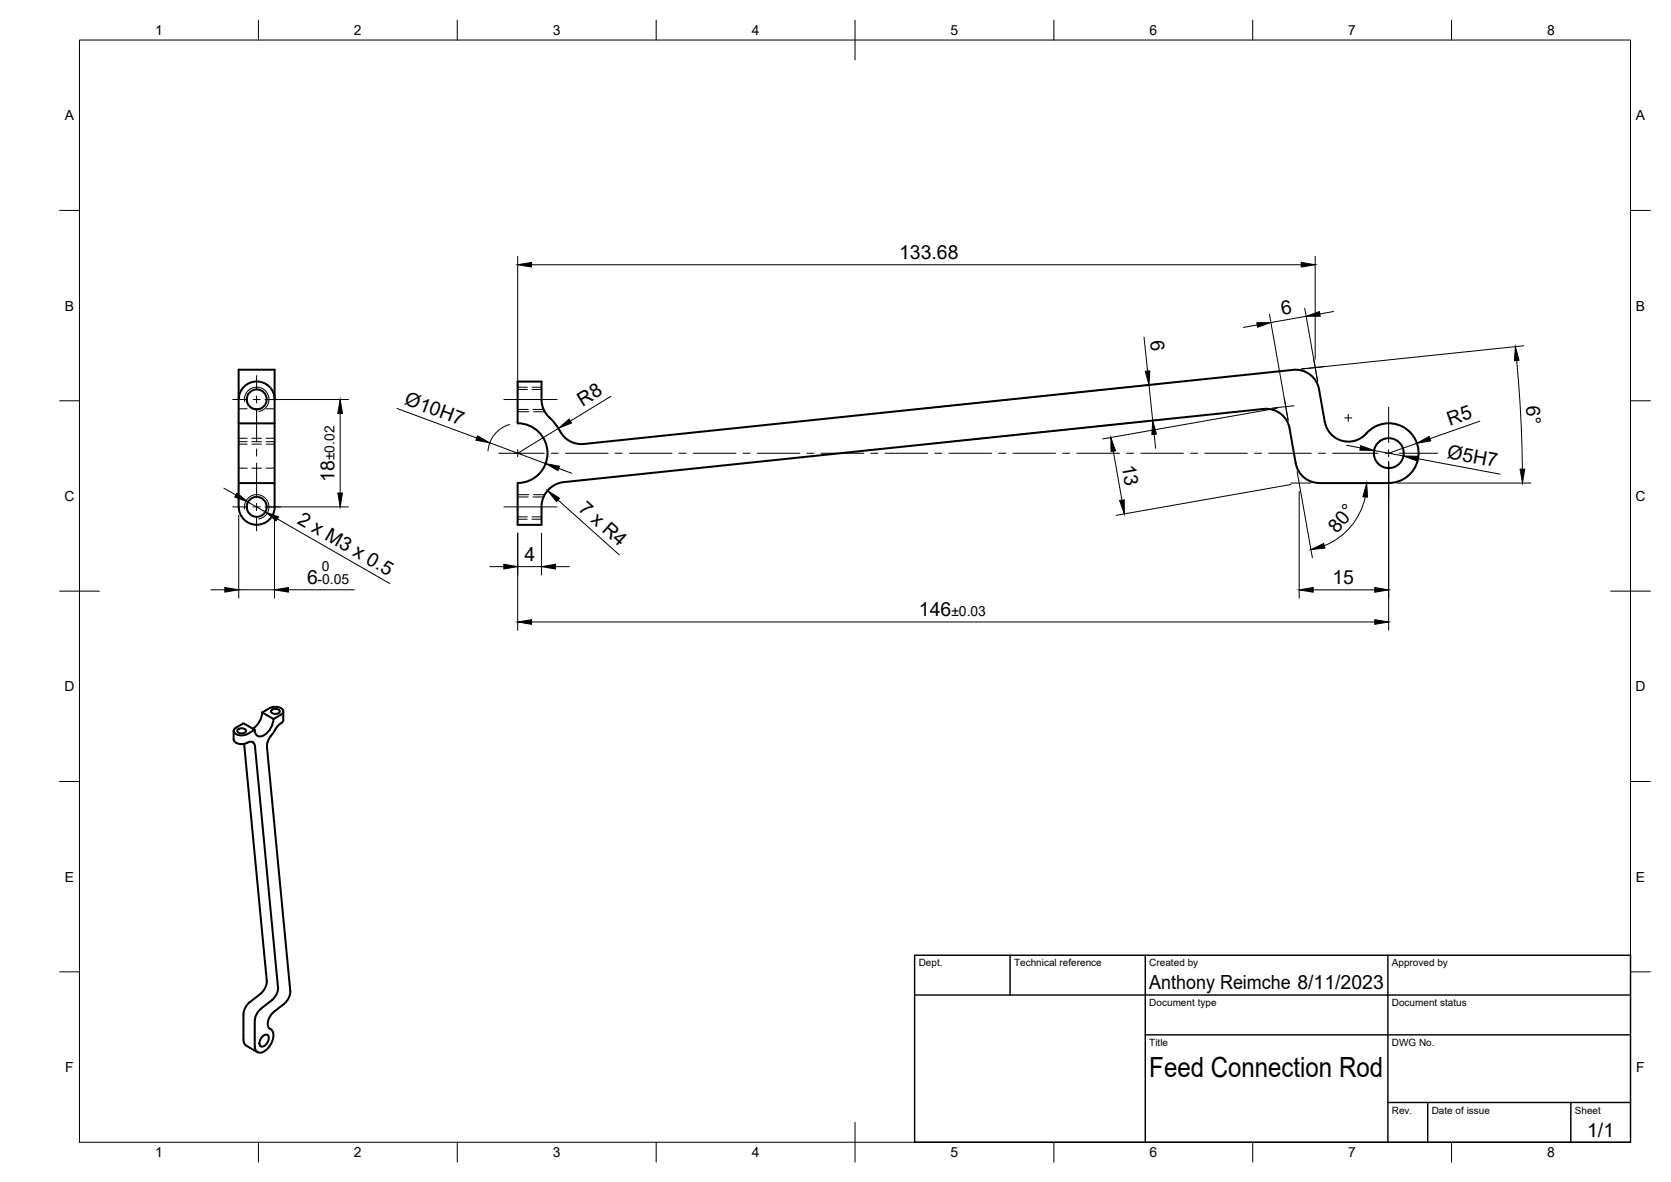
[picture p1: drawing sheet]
<svg xmlns="http://www.w3.org/2000/svg" width="420mm" height="297mm" viewBox="0 0 420 297" stroke-linecap="round" stroke-linejoin="round" font-family="sans-serif">
<!-- layer: Visible -->
<g fill="none" stroke="#000" stroke-width=".51">
<path d="M60 106.4h9M60 100.4a4.5 4.5 0 0 1 4.5-4.5 4.5 4.5 0 0 1 4.6 4.5M324.3 107.7l1.5 8.7a6 6 0 0 0 5.9 5h17.5a7.5 7.5 0 0 0 6.6-11.1 7.5 7.5 0 0 0-12.9-.8 6 6 0 0 1-9.8-3.5l-1.4-8.1a6 6 0 0 0-6.6-5l-178.3 18.7a6.4 6.4 0 0 1-6.6-4.3l-.8-1a9.6 9.6 0 0 1-3.1-4.4l-.1-1.4v-4.6h-6v10.5a7.5 7.5 0 0 1 7.5 7.5 7.5 7.5 0 0 1-7.5 7.5v10.5h6v-2.2a9.9 9.9 0 0 1 1-5.8 6.4 6.4 0 0 1 4.5-2.7M324.3 107.7a6 6 0 0 0-6.6-4.9l-176 18.4M60 127.4v-6h9v6M60 121.4v-28.5h9v28.5M60 127.4a4.5 4.5 0 0 0 4.5 4.5 4.5 4.5 0 0 0 4.6-4.5M65.9 179a5.2 5.2 0 0 1-2.3 4.1M65.9 179a5.3 5.3 0 0 1 3.3-1.4 1.63 1.63 0 0 1 2 1.3l-.5 .7-1.9 1.1M65.9 179l2.9 1.7M68.2 178.5a1.38 1.38 0 0 1 2.2 .3 1.28 1.28 0 0 1-2.3 0zM71.2 178.8v2.4l-.5 .6"/>
<path d="M58.7 183.7v2.2M58.8 185.8a2.18 2.18 0 0 0 3 1l.4-.1M59 183.1l2.2-1.3 2.9 1.6a5.2 5.2 0 0 1-3.3 1.4 1.63 1.63 0 0 1-2-1.3zM59.7 183.4a1.38 1.38 0 0 1 2.2 .3 1.28 1.28 0 0 1-2.3 0zM61.4 187l5.7 59.5M63.6 186.6h.1M63.6 186.6a1.28 1.28 0 0 0-1.4 0M63.6 186.6l.5 .9 5.8 60.6M68.8 180.7a4.7 4.7 0 0 1-3.4 4.4 1.38 1.38 0 0 1-1.3-1.7M70.6 181.8a8.1 8.1 0 0 0-2.2 2.8l-1 1.7-.3 1.3 5.9 61.4a4 4 0 0 1-1.5 3.3M70.7 181.8h-.1M62.8 251.8l-.8 .9-.7 1.7v7.3l.4 .9 3 1.8"/>
<path d="M65.5 249.7l-2.7 2.2M67.1 246.4a4.2 4.2 0 0 1-1.6 3.3M67.7 258.5l.4 .1M68.3 251.4l-3.1 2.5-.9 1.5-.2 1.2v6.3a1.5 1.5 0 0 0 .9 1.6 1.5 1.5 0 0 0 1.7-.5 4.8 4.8 0 0 0 1.9-4.8l-.6-.6M69.9 248.1a4.2 4.2 0 0 1-1.5 3.2M71.4 252.3l-2.5 2a3.4 3.4 0 0 0-1.2 4.1l.3 .2M66 260.4a.86 .86 0 0 1 1.5 0 2.16 2.16 0 0 1-1.8 2.6 1.43 1.43 0 0 1 0-2.2z"/>
<circle cx="64.5" cy="100.4" r="2.51"/>
<circle cx="349.2" cy="113.9" r="3.8"/>
<circle cx="64.5" cy="127.4" r="2.51"/>
</g>
<!-- layer: Hidden -->
<g fill="none" stroke="#000" stroke-width=".25">
<path d="M130.2 97.9h2.4M133.8 97.9h2.4M60 111.6h2.1M60 111h2.1M60 102.7h2.1M60 110.1h2.1M60 117.7h2.1M63.3 111.6h2.4M63.3 111h2.4M63.3 102.7h2.4M63.3 110.1h2.4M63.3 117.7h2.4"/>
<path d="M66.9 111.6h2.1M66.9 111h2.1M66.9 102.7h2.1M66.9 110.1h2.1M66.9 117.7h2.1M130.2 102.9h2.6M134 102.9h2.7M130.2 124.9h2.6M130.2 129.9h2.4M133.8 129.9h2.4M134 124.9h2.7"/>
</g>
<!-- layer: Hidden Narrow -->
<path d="M130.2 97.3h2.4M133.8 97.3h2.4M130.2 103.5h2.8M134.2 103.5h2.7M130.2 124.3h2.8M130.2 130.5h2.4M133.8 130.5h2.4M134.2 124.3h2.7" fill="none" stroke="#000" stroke-width=".25"/>
<!-- layer: Visible Narrow -->
<path d="M61.5 100.9a3.1 3.1 0 0 1 2.5-3.6 3.1 3.1 0 0 1 3.6 2.5 3.1 3.1 0 0 1-2.5 3.6M61.5 127.9a3.1 3.1 0 0 1 2.5-3.6 3.1 3.1 0 0 1 3.6 2.5 3.1 3.1 0 0 1-2.5 3.6" fill="none" stroke="#000" stroke-width=".25"/>
<!-- layer: BORDER -->
<g fill="none" stroke="#000" stroke-width=".25">
<path d="M20 10.1h390v276.9h-390zM65 5.1v5M115 5.1v5M165 5.1v5M215 5.1v10M265 5.1v5M315 5.1v5M365 5.1v5M15 52.9h5M410 52.9h5M15 100.7h5M410 100.7h5"/>
<path d="M15 148.6h10M405 148.6h10M15 196.4h5M410 196.4h5M15 244.2h5M410 244.2h5M65 287v5M115 287v5M165 287v5M215 282.1v9.9M265 287v5M315 287v5"/>
<path d="M365 287v5"/>
</g>
<!-- layer: TITLEBLOCK -->
<path d="M230 240.1h180v46.9h-180zM230 250h180M254 240.1v9.9M288 240.1v46.9M349 240.1v46.9M288 260.1h122M349 277.1h61M359 277.1v9.9M395 277.1v9.9" fill="none" stroke="#000" stroke-width=".36"/>
<!-- layer: Smart Centers -->
<g fill="none" stroke="#000" stroke-width=".25">
<path d="M64.5 94.4v3.3M64.5 99.5v1.8M58.5 100.4h3.3M63.6 100.4h1.8M64.5 102.8v8.2M64.5 112.8v1.8M64.5 116.4v8.3M67.2 100.4h3.3M125.4 113.9h11.4M126.7 100.4h13.4M130.2 113v1.8M138.6 113.9h1.8"/>
<path d="M142.2 113.9h10.7M154.7 113.9h1.8M158.3 113.9h10.7M170.8 113.9h1.8M174.3 113.9h10.7M186.8 113.9h1.8M190.4 113.9h10.7M202.9 113.9h1.8M206.5 113.9h10.7M219 113.9h1.8M222.5 113.9h10.8M235.1 113.9h1.7"/>
<path d="M238.6 113.9h10.7M251.1 113.9h1.8M254.7 113.9h10.7M267.2 113.9h1.8M270.8 113.9h10.7M283.3 113.9h1.8M286.9 113.9h10.7M299.3 113.9h1.8M302.9 113.9h10.7M315.4 113.9h1.8M319 113.9h10.7M331.5 113.9h1.8"/>
<path d="M335.1 113.9h11.4M338.1 105h1.8M339 104.1v1.8M348.3 113.9h1.8M349.2 102.3v8.9M349.2 113v1.8M349.2 116.6v9M351.9 113.9h9.6M58.5 127.4h3.3M63.6 127.4h1.8M64.5 126.5v1.8M64.5 130.1v3.3"/>
<path d="M67.2 127.4h3.3M126.7 127.4h13.4"/>
</g>
<!-- layer: FD_Dimensions -->
<g fill="none" stroke="#000" stroke-width=".25">
<path d="M130.2 64.4v33.9M133.7 66.5h193.5M319.2 79l4.7 26.6M328.1 77.4l3.2 18.4M328.4 79.5l-8.8 1.6M330.7 64.4v25.9M335.3 78.3l-3.4 .6M153.6 99.6l-10.2 6.2M287.7 84.7l.8 8.5M288.9 96.7l.9 9M291 96.5l-57.6 6M316.1 81.7l-3.4 .6"/>
<path d="M381.4 90.6l.4 5.4a314 314 0 0 1 1 21.9M383.1 86.9l-55.9 5.8M66.6 100.4h21M85.5 103.9v20M99.8 102.6l20.1 7.5M123.1 111.3l14.1 5.2M128.1 106.7a7.5 7.5 0 0 0-5.4 6.6M140.4 107.6l-10.2 6.3M140.5 117.7l3.3 1.2M279.9 113.4l2.2 12.3M290.2 109.2l.4 3.5M291.9 105.5l-57.6 6"/>
<path d="M321.2 102.6l-43.9 7.7M338.6 111.9l3.5 .7M345.5 113.2l7.3 1.4M349.2 116v42.4M356.2 111.4l-7 2.5M356.3 115.2l20.9 4M372.1 105.8l-12.6 4.4M56.3 122.7l3 1.7M60 129.5v20.8M62.4 126.2l4.3 2.4M66.6 127.4h21M69 129.5v20.8"/>
<path d="M69.7 130.4l28.3 16.2M130.2 134v24.4M136.2 134v10.5M140.3 125.7l15.4 13.7M324.6 121.8l-44 7.7M326.7 123.5v26.8M327 123.5l3 16.7M343.3 124.9a17 17 0 0 1-10.3 12.2M351.3 121.4h33.6M53 148.2h3.5M60 148.2h9M72.5 148.2h16.6"/>
<path d="M123.2 142.4h3.5M130.2 142.4h6M133.7 156.3h212M139.7 142.4h3.5M330.2 148.2h15.5"/>
</g>
<g fill="#000" stroke="#000" stroke-width=".25">
<path d="M130.2 66.5l3.5-.6v1.2zM327.2 65.9l3.5 .6-3.5 .6zM328.4 79.5l3.4-1.2 .2 1.2zM288 93.3l1.1-.1-.2 3.5zM316 81.1h3.6l-3.4 1.1zM381 87.1l1 3.4-1.2 .1zM85.5 100.4l.6 3.5h-1.2zM120.1 109.5l3 1.8-3.4-.7zM137.2 116.5l3.5 .7-.4 1.1zM140.4 107.6l2.7-2.3 .6 1zM279.3 109.9l1.2 3.4-1.1 .2zM289.8 105.7l1 3.4-1.2 .1z"/>
<path d="M342.2 112l3.3 1.2-3.6-.1zM352.8 114.6l3.6 .1-.2 1.1zM356.2 111.4l3.1-1.7 .4 1.1zM382.2 117.9h1.2l-.6 3.5zM59.6 123.9l2.8 2.3-3.4-1.3zM66.7 128.6l3.3 1.3-.6 1zM84.9 123.9h1.2l-.6 3.5zM137.7 123.3l3 1.9-.8 .9zM281.5 125.8l1.2-.2v3.5zM329.6 138.1l3.2-1.5 .3 1.1zM343.6 121.4l.3 3.5-1.2-.1zM56.5 147.6l3.5 .6-3.5 .6z"/>
<path d="M69 148.2l3.5-.6v1.2zM126.7 141.8l3.5 .6-3.5 .6zM130.2 156.3l3.5-.6v1.2zM136.2 142.4l3.5-.6v1.2zM326.7 148.2l3.5-.6v1.2zM345.7 155.7l3.5 .6-3.5 .6zM345.7 147.6l3.5 .6-3.5 .6z"/>
</g>
<!-- layer: Edge Extensions -->
<path d="M330.3 90.3l1 5.5M332.8 92.1l-5.6 .6M322.9 100.1l1 5.5M325.4 102l-5.6 .6M326.2 118.5l.8 5M324.6 121.4h5" fill="none" stroke="#000" stroke-width=".25"/>
<text font-size="7" x="289" y="270.6">Feed Connection Rod</text>
<g font-size="4.9">
<text x="226.1" y="65.1">133.68</text>
<text x="322.4" y="79.1" transform="rotate(-10 322.4 79.1)">6</text>
<text x="289.2" y="85.8" transform="rotate(84 289.2 85.8)">6</text>
<text x="101.5" y="101.6" transform="rotate(20 101.5 101.6)">Ø10H7</text>
<text x="383.7" y="102" transform="rotate(87 383.7 102)">6°</text>
<text x="146.5" y="102.2" transform="rotate(-31 146.5 102.2)">R8</text>
<text x="364.6" y="106.9" transform="rotate(-19 364.6 106.9)">R5</text>
<text x="282" y="117" transform="rotate(80 282 117)">13</text>
<text x="363.7" y="115.1" transform="rotate(11 363.7 115.1)">Ø5H7</text>
<text x="84.1" y="121.1" transform="rotate(-90 84.1 121.1)">18</text>
<text x="74.6" y="131.5" transform="rotate(30 74.6 131.5)">2 x M3 x 0.5</text>
<text x="145.2" y="128.2" transform="rotate(42 145.2 128.2)">7 x R4</text>
<text x="336.2" y="134.2" transform="rotate(-50 336.2 134.2)">80°</text>
<text x="131.9" y="141">4</text>
<text x="77.2" y="146.8">6</text>
<text x="335" y="146.8">15</text>
<text x="231.1" y="154.9">146</text>
<text x="289" y="248.5">Anthony Reimche 8/11/2023</text>
<text x="399.1" y="285.7">1/1</text>
</g>
<g font-size="3.5">
<text x="39" y="8.8">1</text>
<text x="89" y="8.8">2</text>
<text x="139" y="8.8">3</text>
<text x="189" y="8.8">4</text>
<text x="239" y="8.8">5</text>
<text x="289" y="8.8">6</text>
<text x="339" y="8.8">7</text>
<text x="389" y="8.8">8</text>
<text x="16.3" y="30.2">A</text>
<text x="411.3" y="30.2">A</text>
<text x="16.3" y="78">B</text>
<text x="411.3" y="78">B</text>
<text x="84.1" y="115.7" transform="rotate(-90 84.1 115.7)">±0.02</text>
<text x="16.2" y="125.9">C</text>
<text x="411.2" y="125.9">C</text>
<text x="80.9" y="143.4">0</text>
<text x="79.8" y="146.8">-0.05</text>
<text x="239.2" y="154.9">±0.03</text>
<text x="16.2" y="173.7">D</text>
<text x="411.2" y="173.7">D</text>
<text x="16.3" y="221.6">E</text>
<text x="411.3" y="221.6">E</text>
<text x="16.4" y="269.4">F</text>
<text x="411.4" y="269.4">F</text>
<text x="39" y="290.8">1</text>
<text x="89" y="290.8">2</text>
<text x="139" y="290.8">3</text>
<text x="189" y="290.8">4</text>
<text x="239" y="290.8">5</text>
<text x="289" y="290.8">6</text>
<text x="339" y="290.8">7</text>
<text x="389" y="290.8">8</text>
</g>
<g font-size="2.5">
<text x="231" y="242.9">Dept.</text>
<text x="255" y="242.9">Technical reference</text>
<text x="289" y="242.9">Created by</text>
<text x="350" y="242.9">Approved by</text>
<text x="289" y="252.8">Document type</text>
<text x="350" y="252.8">Document status</text>
<text x="289" y="262.9">Title</text>
<text x="350" y="262.9">DWG No.</text>
<text x="350" y="279.9">Rev.</text>
<text x="360" y="279.9">Date of issue</text>
<text x="396" y="279.9">Sheet</text>
</g>
</svg>
